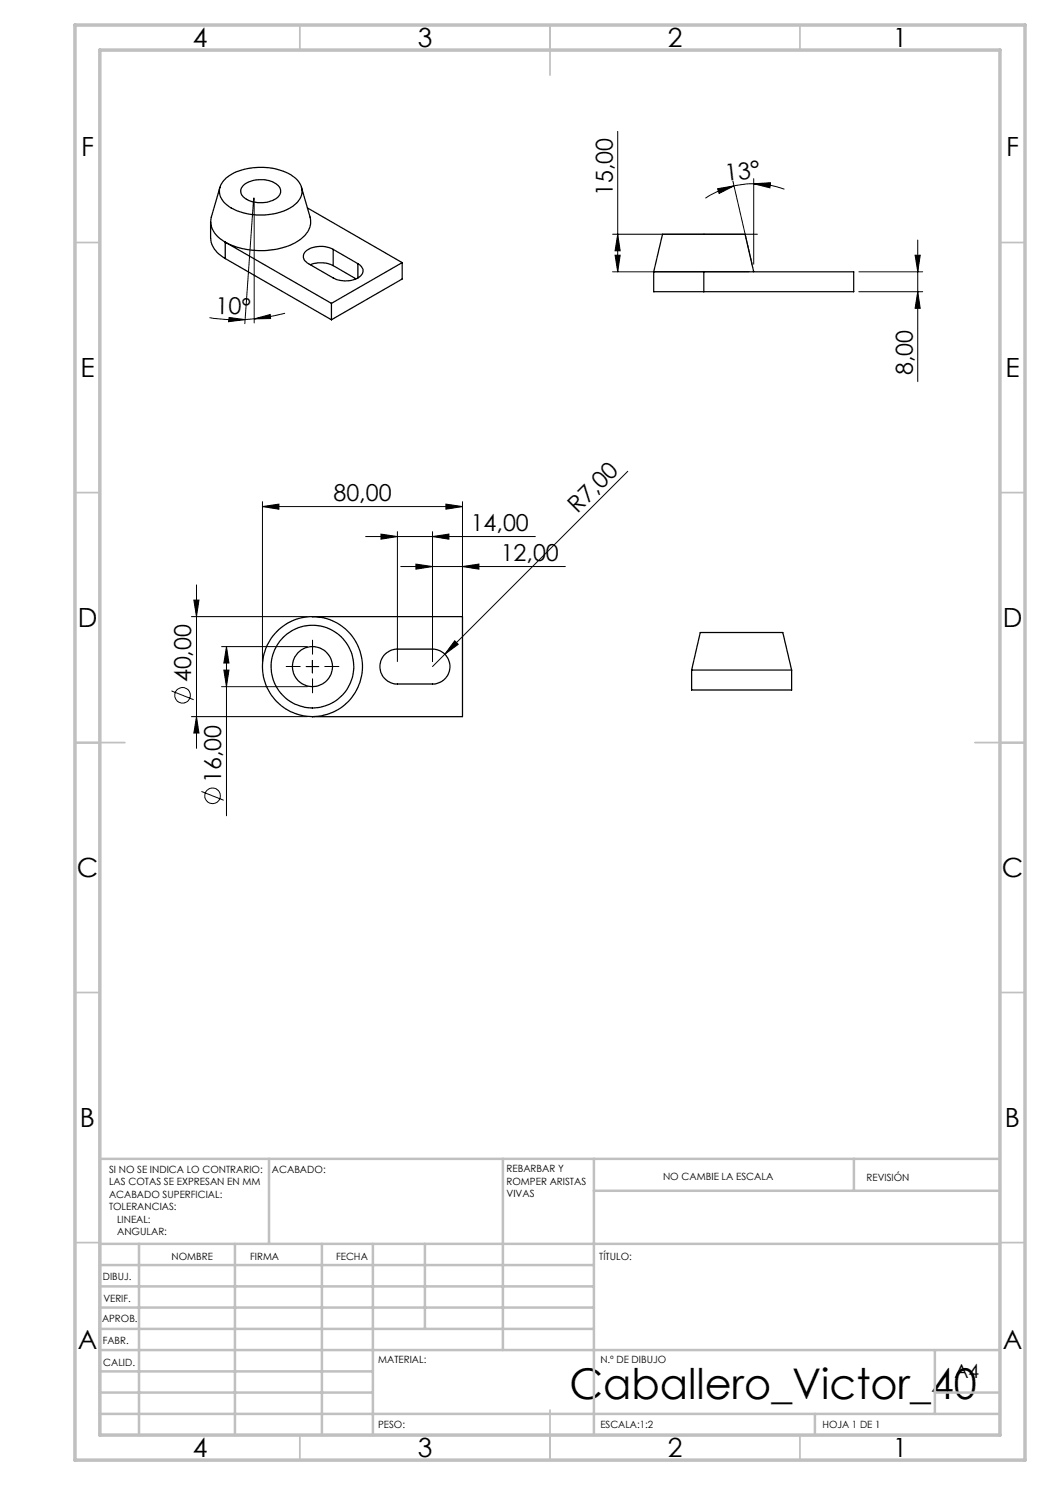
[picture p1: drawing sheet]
<svg xmlns="http://www.w3.org/2000/svg" width="210mm" height="297mm" viewBox="0 0 210 297" stroke-linecap="round" stroke-linejoin="round" font-family="sans-serif">
<g fill="none" stroke="#000" stroke-width=".2">
<path d="M50.7 39.6l-1.7 25.1M50.8 39.6v25M123.5 26.3v28.1M143.5 37.7l3.3-.5-3 1.5zM146.6 36.2l3.8 16.7M146.8 37.2a18.2 18.2 0 0 0-5.7 2.4M150.7 36.8l3.4-.3-.1 1.1zM150.7 36.8h-1.4l-2.5 .4M150.7 36.8a16 16 0 0 1 6.2 1M150.7 35.7v17.1M122.5 54.4h27.3M122.5 46.8h29"/>
<path d="M123 51h1l-.5 3.4zM123.5 46.8l.5 3.4h-1zM171.8 58.3h12.7M171.8 54.4h12.7M183 51h1l-.4 3.4zM183.6 58.3l.4 3.4h-1zM183.6 48v28.3M41.9 63.5a34.1 34.1 0 0 0 7.1 .4M45.8 63.5l3.2 .4-3.3 .4zM50.8 63.8l3.2-.9 .1 .8zM50.8 63.8l-1.8 .1M57 62.6l-2.3 .6-3.9 .6"/>
<path d="M125.6 94.3l-36.6 36.5M39.3 117v32.7M52.5 101.3l3.3-.5v1zM52.5 100.3v32M52.5 101.3h40M73.1 107.3h34M76.2 106.8l3.3 .5-3.3 .5zM79.5 106.3v26M80.2 113.3h32.9M83.2 112.8l3.3 .5-3.3 .5zM86.5 107.3l3.3-.5v1zM86.5 106.3v26"/>
<path d="M89.2 100.8l3.3 .5-3.3 .5zM92.5 113.3l3.3-.5v1zM92.5 100.3v32M34.3 138.2l4.4 1.7M38.3 123.3h23.2M38.8 120h1l-.5 3.3zM44.3 137.3h17.2M44.3 129.3h17.2M44.8 134h1l-.5 3.3zM45.3 129.3v33.9M45.3 129.3l.5 3.3h-1zM61.2 133.3h2.5"/>
<path d="M62.5 132.1v2.5M89 130.8l-2.5 2.5M90.9 128.2l.8 .7-2.7 1.9zM38.3 143.3h23.2M39.3 143.3l.5 3.3h-1zM40.3 158.3l4.4 1.8"/>
<circle cx="36.5" cy="139.1" r="1.55"/>
<circle cx="42.5" cy="159.2" r="1.56"/>
</g>
<path d="M60 133.3h-2.7M62.5 130.8v-2.7M62.5 135.8v2.8M65 133.3h2.8" fill="none" stroke="#000" stroke-width=".2" stroke-dasharray="15.2 1.3 1.3 1.3"/>
<g fill="none" stroke="#c0c0c0" stroke-width=".35">
<path d="M60 5v5M110 5v10M160 5v5M15 48.5h5M200 48.5h5M15 98.5h5M200 98.5h5M15 148.5h10M195 148.5h10M15 198.5h5M200 198.5h5M15 248.5h5"/>
<path d="M200 248.5h5M60 287v5M110 282v10M160 287v5"/>
</g>
<g fill="none" stroke="#c0c0c0" stroke-width=".5">
<path d="M53.8 231.8v17M100.6 231.8v38.2M118.8 231.8v55.2M118.8 238.2h81.2M170.8 231.8v6.4M200 231.8h-180v55.2M20 248.8h180M20 257.3h98.8M20 253h98.8M27.8 248.8v38.2M47 248.8v38.2M64.4 248.8v38.2"/>
<path d="M74.6 248.8v38.2M85 248.8v17M20 265.8h98.8M20 261.5h98.8M20 278.5h54.6M20 274.3h54.6M20 270h180M187 278.5h13M187 270v12.8M20 282.8h180M163 282.8v4.2"/>
</g>
<path d="M15 5h190v287h-190zM20 10h180v277h-180z" fill="none" stroke="#c0c0c0" stroke-width=".7"/>
<g fill="#000">
<path d="M90.9 128.2l.8 .7-2.7 1.9z"/>
<path d="M150.7 36.8l3.4-.3-.1 1.1zM143.5 37.7l3.3-.5-3 1.5z"/>
<path d="M183.6 58.3l.4 3.4h-1zM183 51h1l-.4 3.4zM123 51h1l-.5 3.4zM123.5 46.8l.5 3.4h-1zM39.3 143.3l.5 3.3h-1zM38.8 120h1l-.5 3.3zM44.8 134h1l-.5 3.3zM45.3 129.3l.5 3.3h-1z"/>
<path d="M45.8 63.5l3.2 .4-3.3 .4zM50.8 63.8l3.2-.9 .1 .8z"/>
<path d="M52.5 101.3l3.3-.5v1zM89.2 100.8l3.3 .5-3.3 .5z"/>
<path d="M83.2 112.8l3.3 .5-3.3 .5zM92.5 113.3l3.3-.5v1z"/>
<path d="M86.5 107.3l3.3-.5v1zM76.2 106.8l3.3 .5-3.3 .5z"/>
</g>
<g fill="none" stroke="#000" stroke-width=".25">
<path d="M44 37.5l-1.7 5.9a4.5 4.5 0 0 0 2.7 5M45.2 35.6a12.3 12.3 0 0 1 10.5-1.7 5.9 5.9 0 0 1 4.6 3.7 3.6 3.6 0 0 1-2.1 3.8 12.6 12.6 0 0 1-12.6-.2 3.3 3.3 0 0 1-.4-5.6zM48.6 37.2a5.7 5.7 0 0 1 7.2 .1 1.69 1.69 0 0 1-1 2.6 5.6 5.6 0 0 1-6.3-.7 1.5 1.5 0 0 1 .1-2zM60.3 37.5l1.7 5.9a3.9 3.9 0 0 1-1.5 4.2 13.9 13.9 0 0 1-9.9 2.5 14.5 14.5 0 0 1-5.6-1.7M42.1 44.4v3.2a5 5 0 0 0 2.9 4.1M45 48.4l21.3 12.3M45 48.4v3.3M45 51.7l21.3 12.3M61.5 41.6l18.9 10.9M62.1 52.9l.2-.1a5.7 5.7 0 0 1 4.3 .3M66.6 49.9a5.1 5.1 0 0 0-5.6 .5 1.46 1.46 0 0 0 .7 2.3l4.9 2.9a5 5 0 0 0 5.6-.6 1.4 1.4 0 0 0-.6-2.3M66.6 49.9l5 2.8"/>
<path d="M66.6 49.9v3.2M66.6 53.1l4.6 2.7M71.6 52.7v2.9M80.4 52.5l-14.1 8.2M80.4 52.5v3.3l-14.1 8.2M130.7 54.4h10.1M130.7 54.4v3.9h10.1M130.7 54.4l1.8-7.6h16.5l1.7 7.6M140.8 54.4v3.9M140.8 54.4h29.9v3.9h-29.9M66.3 60.7v3.3M62.5 123.3a10 10 0 0 0-10 10 10 10 0 0 0 10 10"/>
<path d="M62.5 123.3a10 10 0 0 1 10 10 10 10 0 0 1-10 10M62.5 123.3h30v20h-30M76.8 131a3.6 3.6 0 0 1 2.7-1.2h7a3.5 3.5 0 0 1 3.5 3.5 3.5 3.5 0 0 1-3.5 3.5h-7a3.5 3.5 0 0 1-3.2-2 3.5 3.5 0 0 1 .5-3.8zM138.3 134l1.8-7.5h16.5l1.7 7.5M138.3 134v4h20v-4M138.3 134h20"/>
<circle cx="62.5" cy="133.3" r="8.3"/>
<circle cx="62.5" cy="133.3" r="4"/>
</g>
<text font-size="8.5" x="113.9" y="279.7">Caballero_Victor_40</text>
<g font-size="5.3">
<text x="38.5" y="9.5">4</text>
<text x="83.5" y="9.5">3</text>
<text x="133.6" y="9.5">2</text>
<text x="178.6" y="9.5">1</text>
<text x="16.2" y="31.3">F</text>
<text x="201.2" y="31.3">F</text>
<text x="16.1" y="75.5">E</text>
<text x="201.1" y="75.5">E</text>
<text x="15.5" y="125.5">D</text>
<text x="200.5" y="125.5">D</text>
<text x="15.4" y="175.5">C</text>
<text x="200.4" y="175.5">C</text>
<text x="16" y="225.5">B</text>
<text x="201" y="225.5">B</text>
<text x="15.5" y="269.8">A</text>
<text x="200.5" y="269.8">A</text>
<text x="38.5" y="291.5">4</text>
<text x="83.5" y="291.5">3</text>
<text x="133.6" y="291.5">2</text>
<text x="178.6" y="291.5">1</text>
</g>
<g font-size="4.7">
<text x="122.5" y="39.2" transform="rotate(-90 122.5 39.2)">15,00</text>
<text x="145.2" y="36.2" transform="rotate(-6 145.2 36.2)">13°</text>
<text x="43.1" y="62.9" transform="rotate(1 43.1 62.9)">10°</text>
<text x="182.5" y="75" transform="rotate(-90 182.5 75)">8,00</text>
<text x="66.7" y="100.3">80,00</text>
<text x="94.1" y="106.3">14,00</text>
<text x="115.5" y="102.8" transform="rotate(-45 115.5 102.8)">R7,00</text>
<text x="100.1" y="112.3">12,00</text>
<text x="38.2" y="136.5" transform="rotate(-90 38.2 136.5)">40,00</text>
<text x="44.2" y="156.6" transform="rotate(-90 44.2 156.6)">16,00</text>
</g>
<text font-size="3.9" x="190.9" y="275.5">A4</text>
<g font-size="2">
<text x="21.8" y="234.6">SI NO SE INDICA LO CONTRARIO:</text>
<text x="21.8" y="237.1">LAS COTAS SE EXPRESAN EN MM</text>
<text x="21.8" y="239.6">ACABADO SUPERFICIAL:</text>
<text x="54.4" y="234.6">ACABADO:</text>
<text x="101.3" y="234.5">REBARBAR Y</text>
<text x="101.3" y="237">ROMPER ARISTAS</text>
<text x="101.3" y="239.5">VIVAS</text>
<text x="132.6" y="236">NO CAMBIE LA ESCALA</text>
<text x="173.3" y="236.2">REVISIÓN</text>
<text x="21.8" y="242.1">TOLERANCIAS:</text>
<text x="23.4" y="244.6">LINEAL:</text>
<text x="23.4" y="247.1">ANGULAR:</text>
<text x="34.3" y="252">NOMBRE</text>
<text x="50" y="251.9">FIRMA</text>
<text x="67.2" y="251.9">FECHA</text>
<text x="119.9" y="251.9">TÍTULO:</text>
<text x="20.6" y="256.1">DIBUJ.</text>
<text x="20.7" y="260.3">VERIF.</text>
<text x="20.4" y="264.4">APROB.</text>
<text x="20.5" y="268.8">FABR.</text>
<text x="20.7" y="273.1">CALID.</text>
<text x="75.6" y="272.5">MATERIAL:</text>
<text x="120.1" y="272.5">N.º DE DIBUJO</text>
<text x="75.6" y="285.5">PESO:</text>
<text x="120.1" y="285.6">ESCALA:1:2</text>
<text x="164.5" y="285.6">HOJA 1 DE 1</text>
</g>
</svg>
